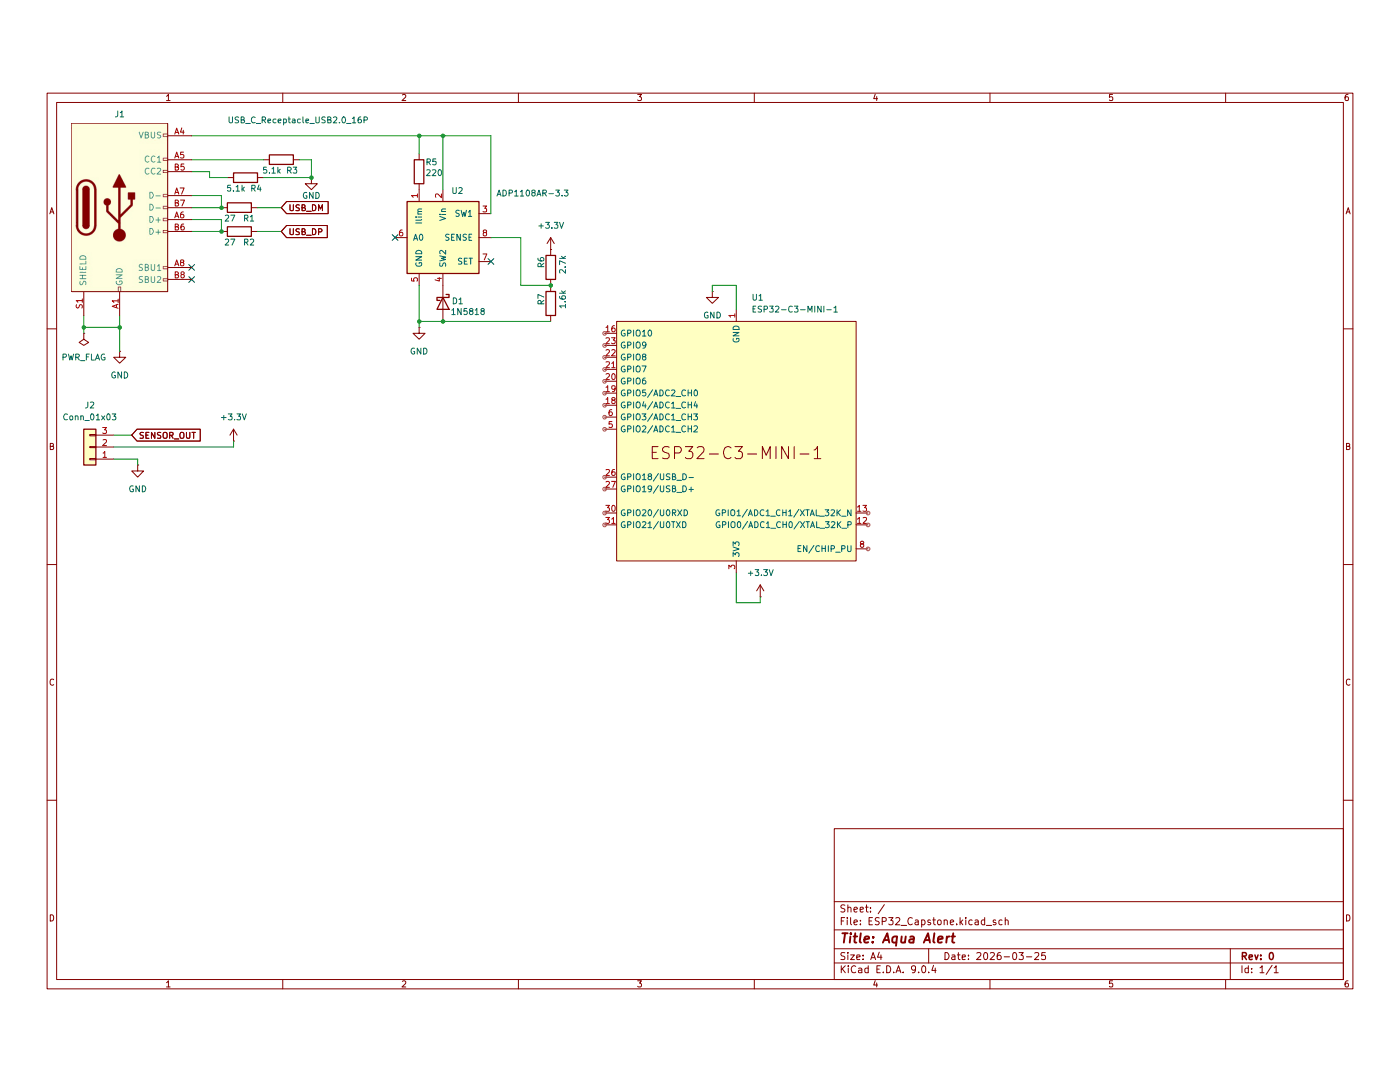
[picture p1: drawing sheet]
(kicad_sch
 (version 20250114)
 (generator "eeschema")
 (generator_version "9.0")
 (paper "A4")
 (title_block
  (title "Aqua Alert")
  (date "2026-03-25")
  (rev "0"))
 (lib_symbols
  (symbol "Connector:USB_C_Receptacle_USB2.0_16P"
   (pin_names
    (offset 1.016)) (exclude_from_sim no) (in_bom yes) (on_board yes)
   (property "Reference" "J" (at 0 22.225 0) (effects (font (size 1.27 1.27))))
   (property "Value" "USB_C_Receptacle_USB2.0_16P" (at 0 19.685 0) (effects (font (size 1.27 1.27))))
   (property "Footprint" "" (at 3.81 0 0) (effects (font (size 1.27 1.27)) (hide yes)))
   (property "Datasheet" "https://www.usb.org/sites/default/files/documents/usb_type-c.zip" (at 3.81 0 0) (effects (font (size 1.27 1.27)) (hide yes)))
   (property "Description" "USB 2.0-only 16P Type-C Receptacle connector" (at 0 0 0) (effects (font (size 1.27 1.27)) (hide yes)))
   (symbol "USB_C_Receptacle_USB2.0_16P_0_0"
    (rectangle (start -0.254 -17.78) (end 0.254 -16.764) (stroke (width 0) (type default)) (fill (type none)))
    (rectangle (start 10.16 15.494) (end 9.144 14.986) (stroke (width 0) (type default)) (fill (type none)))
    (rectangle (start 10.16 10.414) (end 9.144 9.906) (stroke (width 0) (type default)) (fill (type none)))
    (rectangle (start 10.16 7.874) (end 9.144 7.366) (stroke (width 0) (type default)) (fill (type none)))
    (rectangle (start 10.16 2.794) (end 9.144 2.286) (stroke (width 0) (type default)) (fill (type none)))
    (rectangle (start 10.16 0.254) (end 9.144 -0.254) (stroke (width 0) (type default)) (fill (type none)))
    (rectangle (start 10.16 -2.286) (end 9.144 -2.794) (stroke (width 0) (type default)) (fill (type none)))
    (rectangle (start 10.16 -4.826) (end 9.144 -5.334) (stroke (width 0) (type default)) (fill (type none)))
    (rectangle (start 10.16 -12.446) (end 9.144 -12.954) (stroke (width 0) (type default)) (fill (type none)))
    (rectangle (start 10.16 -14.986) (end 9.144 -15.494) (stroke (width 0) (type default)) (fill (type none))))
   (symbol "USB_C_Receptacle_USB2.0_16P_0_1"
    (rectangle (start -10.16 17.78) (end 10.16 -17.78) (stroke (width 0.254) (type default)) (fill (type background)))
    (polyline (pts (xy -8.89 -3.81) (xy -8.89 3.81)) (stroke (width 0.508) (type default)) (fill (type none)))
    (rectangle (start -7.62 -3.81) (end -6.35 3.81) (stroke (width 0.254) (type default)) (fill (type outline)))
    (arc (start -7.62 3.81) (mid -6.985 4.4423) (end -6.35 3.81) (stroke (width 0.254) (type default)) (fill (type none)))
    (arc (start -7.62 3.81) (mid -6.985 4.4423) (end -6.35 3.81) (stroke (width 0.254) (type default)) (fill (type outline)))
    (arc (start -8.89 3.81) (mid -6.985 5.7067) (end -5.08 3.81) (stroke (width 0.508) (type default)) (fill (type none)))
    (arc (start -5.08 -3.81) (mid -6.985 -5.7067) (end -8.89 -3.81) (stroke (width 0.508) (type default)) (fill (type none)))
    (arc (start -6.35 -3.81) (mid -6.985 -4.4423) (end -7.62 -3.81) (stroke (width 0.254) (type default)) (fill (type none)))
    (arc (start -6.35 -3.81) (mid -6.985 -4.4423) (end -7.62 -3.81) (stroke (width 0.254) (type default)) (fill (type outline)))
    (polyline (pts (xy -5.08 3.81) (xy -5.08 -3.81)) (stroke (width 0.508) (type default)) (fill (type none)))
    (circle (center -2.54 1.143) (radius 0.635) (stroke (width 0.254) (type default)) (fill (type outline)))
    (polyline (pts (xy -1.27 4.318) (xy 0 6.858) (xy 1.27 4.318) (xy -1.27 4.318)) (stroke (width 0.254) (type default)) (fill (type outline)))
    (polyline (pts (xy 0 -2.032) (xy 2.54 0.508) (xy 2.54 1.778)) (stroke (width 0.508) (type default)) (fill (type none)))
    (polyline (pts (xy 0 -3.302) (xy -2.54 -0.762) (xy -2.54 0.508)) (stroke (width 0.508) (type default)) (fill (type none)))
    (polyline (pts (xy 0 -5.842) (xy 0 4.318)) (stroke (width 0.508) (type default)) (fill (type none)))
    (circle (center 0 -5.842) (radius 1.27) (stroke (width 0) (type default)) (fill (type outline)))
    (rectangle (start 1.905 1.778) (end 3.175 3.048) (stroke (width 0.254) (type default)) (fill (type outline))))
   (symbol "USB_C_Receptacle_USB2.0_16P_1_1"
    (pin passive line (at -7.62 -22.86 90) (length 5.08) (name "SHIELD" (effects (font (size 1.27 1.27)))) (number "S1" (effects (font (size 1.27 1.27)))))
    (pin passive line (at 0 -22.86 90) (length 5.08) (name "GND" (effects (font (size 1.27 1.27)))) (number "A1" (effects (font (size 1.27 1.27)))))
    (pin passive line (at 0 -22.86 90) (length 5.08) (hide yes) (name "GND" (effects (font (size 1.27 1.27)))) (number "A12" (effects (font (size 1.27 1.27)))))
    (pin passive line (at 0 -22.86 90) (length 5.08) (hide yes) (name "GND" (effects (font (size 1.27 1.27)))) (number "B1" (effects (font (size 1.27 1.27)))))
    (pin passive line (at 0 -22.86 90) (length 5.08) (hide yes) (name "GND" (effects (font (size 1.27 1.27)))) (number "B12" (effects (font (size 1.27 1.27)))))
    (pin passive line (at 15.24 15.24 180) (length 5.08) (name "VBUS" (effects (font (size 1.27 1.27)))) (number "A4" (effects (font (size 1.27 1.27)))))
    (pin passive line (at 15.24 15.24 180) (length 5.08) (hide yes) (name "VBUS" (effects (font (size 1.27 1.27)))) (number "A9" (effects (font (size 1.27 1.27)))))
    (pin passive line (at 15.24 15.24 180) (length 5.08) (hide yes) (name "VBUS" (effects (font (size 1.27 1.27)))) (number "B4" (effects (font (size 1.27 1.27)))))
    (pin passive line (at 15.24 15.24 180) (length 5.08) (hide yes) (name "VBUS" (effects (font (size 1.27 1.27)))) (number "B9" (effects (font (size 1.27 1.27)))))
    (pin bidirectional line (at 15.24 10.16 180) (length 5.08) (name "CC1" (effects (font (size 1.27 1.27)))) (number "A5" (effects (font (size 1.27 1.27)))))
    (pin bidirectional line (at 15.24 7.62 180) (length 5.08) (name "CC2" (effects (font (size 1.27 1.27)))) (number "B5" (effects (font (size 1.27 1.27)))))
    (pin bidirectional line (at 15.24 2.54 180) (length 5.08) (name "D-" (effects (font (size 1.27 1.27)))) (number "A7" (effects (font (size 1.27 1.27)))))
    (pin bidirectional line (at 15.24 0 180) (length 5.08) (name "D-" (effects (font (size 1.27 1.27)))) (number "B7" (effects (font (size 1.27 1.27)))))
    (pin bidirectional line (at 15.24 -2.54 180) (length 5.08) (name "D+" (effects (font (size 1.27 1.27)))) (number "A6" (effects (font (size 1.27 1.27)))))
    (pin bidirectional line (at 15.24 -5.08 180) (length 5.08) (name "D+" (effects (font (size 1.27 1.27)))) (number "B6" (effects (font (size 1.27 1.27)))))
    (pin bidirectional line (at 15.24 -12.7 180) (length 5.08) (name "SBU1" (effects (font (size 1.27 1.27)))) (number "A8" (effects (font (size 1.27 1.27)))))
    (pin bidirectional line (at 15.24 -15.24 180) (length 5.08) (name "SBU2" (effects (font (size 1.27 1.27)))) (number "B8" (effects (font (size 1.27 1.27))))))
   (embedded_fonts no))
  (symbol "Connector_Generic:Conn_01x03"
   (pin_names
    (offset 1.016) (hide yes)) (exclude_from_sim no) (in_bom yes) (on_board yes)
   (property "Reference" "J" (at 0 5.08 0) (effects (font (size 1.27 1.27))))
   (property "Value" "Conn_01x03" (at 0 -5.08 0) (effects (font (size 1.27 1.27))))
   (property "Footprint" "" (at 0 0 0) (effects (font (size 1.27 1.27)) (hide yes)))
   (property "Datasheet" "~" (at 0 0 0) (effects (font (size 1.27 1.27)) (hide yes)))
   (property "Description" "Generic connector, single row, 01x03, script generated (kicad-library-utils/schlib/autogen/connector/)" (at 0 0 0) (effects (font (size 1.27 1.27)) (hide yes)))
   (symbol "Conn_01x03_1_1"
    (rectangle (start -1.27 3.81) (end 1.27 -3.81) (stroke (width 0.254) (type default)) (fill (type background)))
    (rectangle (start -1.27 2.667) (end 0 2.413) (stroke (width 0.1524) (type default)) (fill (type none)))
    (rectangle (start -1.27 0.127) (end 0 -0.127) (stroke (width 0.1524) (type default)) (fill (type none)))
    (rectangle (start -1.27 -2.413) (end 0 -2.667) (stroke (width 0.1524) (type default)) (fill (type none)))
    (pin passive line (at -5.08 2.54 0) (length 3.81) (name "Pin_1" (effects (font (size 1.27 1.27)))) (number "1" (effects (font (size 1.27 1.27)))))
    (pin passive line (at -5.08 0 0) (length 3.81) (name "Pin_2" (effects (font (size 1.27 1.27)))) (number "2" (effects (font (size 1.27 1.27)))))
    (pin passive line (at -5.08 -2.54 0) (length 3.81) (name "Pin_3" (effects (font (size 1.27 1.27)))) (number "3" (effects (font (size 1.27 1.27))))))
   (embedded_fonts no))
  (symbol "Device:R"
   (pin_numbers (hide yes))
   (pin_names
    (offset 0)) (exclude_from_sim no) (in_bom yes) (on_board yes)
   (property "Reference" "R" (at 2.032 0 90) (effects (font (size 1.27 1.27))))
   (property "Value" "R" (at 0 0 90) (effects (font (size 1.27 1.27))))
   (property "Footprint" "" (at -1.778 0 90) (effects (font (size 1.27 1.27)) (hide yes)))
   (property "Datasheet" "~" (at 0 0 0) (effects (font (size 1.27 1.27)) (hide yes)))
   (property "Description" "Resistor" (at 0 0 0) (effects (font (size 1.27 1.27)) (hide yes)))
   (symbol "R_0_1"
    (rectangle (start -1.016 -2.54) (end 1.016 2.54) (stroke (width 0.254) (type default)) (fill (type none))))
   (symbol "R_1_1"
    (pin passive line (at 0 3.81 270) (length 1.27) (name "~" (effects (font (size 1.27 1.27)))) (number "1" (effects (font (size 1.27 1.27)))))
    (pin passive line (at 0 -3.81 90) (length 1.27) (name "~" (effects (font (size 1.27 1.27)))) (number "2" (effects (font (size 1.27 1.27))))))
   (embedded_fonts no))
  (symbol "Diode:1N5818"
   (pin_numbers (hide yes))
   (pin_names
    (offset 1.016) (hide yes)) (exclude_from_sim no) (in_bom yes) (on_board yes)
   (property "Reference" "D" (at 0 2.54 0) (effects (font (size 1.27 1.27))))
   (property "Value" "1N5818" (at 0 -2.54 0) (effects (font (size 1.27 1.27))))
   (property "Footprint" "Diode_THT:D_DO-41_SOD81_P10.16mm_Horizontal" (at 0 -4.445 0) (effects (font (size 1.27 1.27)) (hide yes)))
   (property "Datasheet" "http://www.vishay.com/docs/88525/1n5817.pdf" (at 0 0 0) (effects (font (size 1.27 1.27)) (hide yes)))
   (property "Description" "30V 1A Schottky Barrier Rectifier Diode, DO-41" (at 0 0 0) (effects (font (size 1.27 1.27)) (hide yes)))
   (symbol "1N5818_0_1"
    (polyline (pts (xy -1.905 0.635) (xy -1.905 1.27) (xy -1.27 1.27) (xy -1.27 -1.27) (xy -0.635 -1.27) (xy -0.635 -0.635)) (stroke (width 0.254) (type default)) (fill (type none)))
    (polyline (pts (xy 1.27 1.27) (xy 1.27 -1.27) (xy -1.27 0) (xy 1.27 1.27)) (stroke (width 0.254) (type default)) (fill (type none)))
    (polyline (pts (xy 1.27 0) (xy -1.27 0)) (stroke (width 0) (type default)) (fill (type none))))
   (symbol "1N5818_1_1"
    (pin passive line (at -3.81 0 0) (length 2.54) (name "K" (effects (font (size 1.27 1.27)))) (number "1" (effects (font (size 1.27 1.27)))))
    (pin passive line (at 3.81 0 180) (length 2.54) (name "A" (effects (font (size 1.27 1.27)))) (number "2" (effects (font (size 1.27 1.27))))))
   (embedded_fonts no))
  (symbol "PCM_Espressif:ESP32-C3-MINI-1" (exclude_from_sim no) (in_bom yes) (on_board yes)
   (property "Reference" "U" (at -25.4 26.924 0) (effects (font (size 1.27 1.27)) (justify left)))
   (property "Value" "ESP32-C3-MINI-1" (at 25.4 26.924 0) (effects (font (size 1.27 1.27)) (justify right)))
   (property "Footprint" "PCM_Espressif:ESP32-C3-MINI-1" (at 0 -35.56 0) (effects (font (size 1.27 1.27)) (hide yes)))
   (property "Datasheet" "https://www.espressif.com/sites/default/files/documentation/esp32-c3-mini-1_datasheet_en.pdf" (at 0 -38.1 0) (effects (font (size 1.27 1.27)) (hide yes)))
   (property "Description" "ESP32-C3-MINI-1 family is an ultra-low-power MCU-based SoC solution that supports 2.4 GHz Wi-Fi and Bluetooth®Low Energy (Bluetooth LE)." (at 0 -40.64 0) (effects (font (size 1.27 1.27)) (hide yes)))
   (symbol "ESP32-C3-MINI-1_0_0"
    (text "ESP32-C3-MINI-1" (at 0 2.54 0) (effects (font (size 2.54 2.54)))))
   (symbol "ESP32-C3-MINI-1_0_1"
    (rectangle (start -25.4 25.4) (end 25.4 -25.4) (stroke (width 0) (type default)) (fill (type background))))
   (symbol "ESP32-C3-MINI-1_1_1"
    (pin input line (at -27.94 22.86 0) (length 2.54) (name "EN/CHIP_PU" (effects (font (size 1.27 1.27)))) (number "8" (effects (font (size 1.27 1.27)))))
    (pin bidirectional line (at -27.94 17.78 0) (length 2.54) (name "GPIO0/ADC1_CH0/XTAL_32K_P" (effects (font (size 1.27 1.27)))) (number "12" (effects (font (size 1.27 1.27)))))
    (pin bidirectional line (at -27.94 15.24 0) (length 2.54) (name "GPIO1/ADC1_CH1/XTAL_32K_N" (effects (font (size 1.27 1.27)))) (number "13" (effects (font (size 1.27 1.27)))))
    (pin no_connect line (at -25.4 10.16 0) (length 2.54) (hide yes) (name "NC" (effects (font (size 1.27 1.27)))) (number "4" (effects (font (size 1.27 1.27)))))
    (pin no_connect line (at -25.4 7.62 0) (length 2.54) (hide yes) (name "NC" (effects (font (size 1.27 1.27)))) (number "7" (effects (font (size 1.27 1.27)))))
    (pin no_connect line (at -25.4 5.08 0) (length 2.54) (hide yes) (name "NC" (effects (font (size 1.27 1.27)))) (number "9" (effects (font (size 1.27 1.27)))))
    (pin no_connect line (at -25.4 2.54 0) (length 2.54) (hide yes) (name "NC" (effects (font (size 1.27 1.27)))) (number "10" (effects (font (size 1.27 1.27)))))
    (pin no_connect line (at -25.4 0 0) (length 2.54) (hide yes) (name "NC" (effects (font (size 1.27 1.27)))) (number "15" (effects (font (size 1.27 1.27)))))
    (pin no_connect line (at -25.4 -2.54 0) (length 2.54) (hide yes) (name "NC" (effects (font (size 1.27 1.27)))) (number "17" (effects (font (size 1.27 1.27)))))
    (pin no_connect line (at -25.4 -5.08 0) (length 2.54) (hide yes) (name "NC" (effects (font (size 1.27 1.27)))) (number "24" (effects (font (size 1.27 1.27)))))
    (pin no_connect line (at -25.4 -7.62 0) (length 2.54) (hide yes) (name "NC" (effects (font (size 1.27 1.27)))) (number "25" (effects (font (size 1.27 1.27)))))
    (pin no_connect line (at -25.4 -10.16 0) (length 2.54) (hide yes) (name "NC" (effects (font (size 1.27 1.27)))) (number "28" (effects (font (size 1.27 1.27)))))
    (pin no_connect line (at -25.4 -12.7 0) (length 2.54) (hide yes) (name "NC" (effects (font (size 1.27 1.27)))) (number "29" (effects (font (size 1.27 1.27)))))
    (pin no_connect line (at -25.4 -15.24 0) (length 2.54) (hide yes) (name "NC" (effects (font (size 1.27 1.27)))) (number "32" (effects (font (size 1.27 1.27)))))
    (pin no_connect line (at -25.4 -17.78 0) (length 2.54) (hide yes) (name "NC" (effects (font (size 1.27 1.27)))) (number "33" (effects (font (size 1.27 1.27)))))
    (pin no_connect line (at -25.4 -20.32 0) (length 2.54) (hide yes) (name "NC" (effects (font (size 1.27 1.27)))) (number "34" (effects (font (size 1.27 1.27)))))
    (pin no_connect line (at -25.4 -22.86 0) (length 2.54) (hide yes) (name "NC" (effects (font (size 1.27 1.27)))) (number "35" (effects (font (size 1.27 1.27)))))
    (pin power_in line (at 0 27.94 270) (length 2.54) (name "3V3" (effects (font (size 1.27 1.27)))) (number "3" (effects (font (size 1.27 1.27)))))
    (pin power_in line (at 0 -27.94 90) (length 2.54) (name "GND" (effects (font (size 1.27 1.27)))) (number "1" (effects (font (size 1.27 1.27)))))
    (pin passive line (at 0 -27.94 90) (length 2.54) (hide yes) (name "GND" (effects (font (size 1.27 1.27)))) (number "11" (effects (font (size 1.27 1.27)))))
    (pin passive line (at 0 -27.94 90) (length 2.54) (hide yes) (name "GND" (effects (font (size 1.27 1.27)))) (number "14" (effects (font (size 1.27 1.27)))))
    (pin passive line (at 0 -27.94 90) (length 2.54) (hide yes) (name "GND" (effects (font (size 1.27 1.27)))) (number "2" (effects (font (size 1.27 1.27)))))
    (pin passive line (at 0 -27.94 90) (length 2.54) (hide yes) (name "GND" (effects (font (size 1.27 1.27)))) (number "36" (effects (font (size 1.27 1.27)))))
    (pin passive line (at 0 -27.94 90) (length 2.54) (hide yes) (name "GND" (effects (font (size 1.27 1.27)))) (number "37" (effects (font (size 1.27 1.27)))))
    (pin passive line (at 0 -27.94 90) (length 2.54) (hide yes) (name "GND" (effects (font (size 1.27 1.27)))) (number "38" (effects (font (size 1.27 1.27)))))
    (pin passive line (at 0 -27.94 90) (length 2.54) (hide yes) (name "GND" (effects (font (size 1.27 1.27)))) (number "39" (effects (font (size 1.27 1.27)))))
    (pin passive line (at 0 -27.94 90) (length 2.54) (hide yes) (name "GND" (effects (font (size 1.27 1.27)))) (number "40" (effects (font (size 1.27 1.27)))))
    (pin passive line (at 0 -27.94 90) (length 2.54) (hide yes) (name "GND" (effects (font (size 1.27 1.27)))) (number "41" (effects (font (size 1.27 1.27)))))
    (pin passive line (at 0 -27.94 90) (length 2.54) (hide yes) (name "GND" (effects (font (size 1.27 1.27)))) (number "42" (effects (font (size 1.27 1.27)))))
    (pin passive line (at 0 -27.94 90) (length 2.54) (hide yes) (name "GND" (effects (font (size 1.27 1.27)))) (number "43" (effects (font (size 1.27 1.27)))))
    (pin passive line (at 0 -27.94 90) (length 2.54) (hide yes) (name "GND" (effects (font (size 1.27 1.27)))) (number "44" (effects (font (size 1.27 1.27)))))
    (pin passive line (at 0 -27.94 90) (length 2.54) (hide yes) (name "GND" (effects (font (size 1.27 1.27)))) (number "45" (effects (font (size 1.27 1.27)))))
    (pin passive line (at 0 -27.94 90) (length 2.54) (hide yes) (name "GND" (effects (font (size 1.27 1.27)))) (number "46" (effects (font (size 1.27 1.27)))))
    (pin passive line (at 0 -27.94 90) (length 2.54) (hide yes) (name "GND" (effects (font (size 1.27 1.27)))) (number "47" (effects (font (size 1.27 1.27)))))
    (pin passive line (at 0 -27.94 90) (length 2.54) (hide yes) (name "GND" (effects (font (size 1.27 1.27)))) (number "48" (effects (font (size 1.27 1.27)))))
    (pin passive line (at 0 -27.94 90) (length 2.54) (hide yes) (name "GND" (effects (font (size 1.27 1.27)))) (number "49" (effects (font (size 1.27 1.27)))))
    (pin passive line (at 0 -27.94 90) (length 2.54) (hide yes) (name "GND" (effects (font (size 1.27 1.27)))) (number "50" (effects (font (size 1.27 1.27)))))
    (pin passive line (at 0 -27.94 90) (length 2.54) (hide yes) (name "GND" (effects (font (size 1.27 1.27)))) (number "51" (effects (font (size 1.27 1.27)))))
    (pin passive line (at 0 -27.94 90) (length 2.54) (hide yes) (name "GND" (effects (font (size 1.27 1.27)))) (number "52" (effects (font (size 1.27 1.27)))))
    (pin passive line (at 0 -27.94 90) (length 2.54) (hide yes) (name "GND" (effects (font (size 1.27 1.27)))) (number "53" (effects (font (size 1.27 1.27)))))
    (pin bidirectional line (at 27.94 17.78 180) (length 2.54) (name "GPIO21/U0TXD" (effects (font (size 1.27 1.27)))) (number "31" (effects (font (size 1.27 1.27)))))
    (pin bidirectional line (at 27.94 15.24 180) (length 2.54) (name "GPIO20/U0RXD" (effects (font (size 1.27 1.27)))) (number "30" (effects (font (size 1.27 1.27)))))
    (pin bidirectional line (at 27.94 10.16 180) (length 2.54) (name "GPIO19/USB_D+" (effects (font (size 1.27 1.27)))) (number "27" (effects (font (size 1.27 1.27)))))
    (pin bidirectional line (at 27.94 7.62 180) (length 2.54) (name "GPIO18/USB_D-" (effects (font (size 1.27 1.27)))) (number "26" (effects (font (size 1.27 1.27)))))
    (pin bidirectional line (at 27.94 -2.54 180) (length 2.54) (name "GPIO2/ADC1_CH2" (effects (font (size 1.27 1.27)))) (number "5" (effects (font (size 1.27 1.27)))))
    (pin bidirectional line (at 27.94 -5.08 180) (length 2.54) (name "GPIO3/ADC1_CH3" (effects (font (size 1.27 1.27)))) (number "6" (effects (font (size 1.27 1.27)))))
    (pin bidirectional line (at 27.94 -7.62 180) (length 2.54) (name "GPIO4/ADC1_CH4" (effects (font (size 1.27 1.27)))) (number "18" (effects (font (size 1.27 1.27)))))
    (pin bidirectional line (at 27.94 -10.16 180) (length 2.54) (name "GPIO5/ADC2_CH0" (effects (font (size 1.27 1.27)))) (number "19" (effects (font (size 1.27 1.27)))))
    (pin bidirectional line (at 27.94 -12.7 180) (length 2.54) (name "GPIO6" (effects (font (size 1.27 1.27)))) (number "20" (effects (font (size 1.27 1.27)))))
    (pin bidirectional line (at 27.94 -15.24 180) (length 2.54) (name "GPIO7" (effects (font (size 1.27 1.27)))) (number "21" (effects (font (size 1.27 1.27)))))
    (pin bidirectional line (at 27.94 -17.78 180) (length 2.54) (name "GPIO8" (effects (font (size 1.27 1.27)))) (number "22" (effects (font (size 1.27 1.27)))))
    (pin bidirectional line (at 27.94 -20.32 180) (length 2.54) (name "GPIO9" (effects (font (size 1.27 1.27)))) (number "23" (effects (font (size 1.27 1.27)))))
    (pin bidirectional line (at 27.94 -22.86 180) (length 2.54) (name "GPIO10" (effects (font (size 1.27 1.27)))) (number "16" (effects (font (size 1.27 1.27))))))
   (embedded_fonts no))
  (symbol "Regulator_Switching:ADP1108AR-3.3"
   (pin_names
    (offset 1.016)) (exclude_from_sim no) (in_bom yes) (on_board yes)
   (property "Reference" "U" (at 1.27 10.795 0) (effects (font (size 1.27 1.27)) (justify left)))
   (property "Value" "ADP1108AR-3.3" (at 1.27 8.89 0) (effects (font (size 1.27 1.27)) (justify left)))
   (property "Footprint" "Package_SO:SOIC-8_3.9x4.9mm_P1.27mm" (at 1.27 -8.89 0) (effects (font (size 1.27 1.27)) (justify left) (hide yes)))
   (property "Datasheet" "https://www.analog.com/media/en/technical-documentation/data-sheets/ADP1108.pdf" (at -5.08 15.24 0) (effects (font (size 1.27 1.27)) (hide yes)))
   (property "Description" "Micropower DC-DC converter, step-up or step-down operation, 2V-30Vin, 3.3V fixed output voltage, DIP-8" (at 0 0 0) (effects (font (size 1.27 1.27)) (hide yes)))
   (symbol "ADP1108AR-3.3_0_1"
    (rectangle (start -7.62 7.62) (end 7.62 -7.62) (stroke (width 0.254) (type default)) (fill (type background))))
   (symbol "ADP1108AR-3.3_1_1"
    (pin output line (at -10.16 0 0) (length 2.54) (name "A0" (effects (font (size 1.27 1.27)))) (number "6" (effects (font (size 1.27 1.27)))))
    (pin input line (at -5.08 10.16 270) (length 2.54) (name "Ilim" (effects (font (size 1.27 1.27)))) (number "1" (effects (font (size 1.27 1.27)))))
    (pin power_in line (at -5.08 -10.16 90) (length 2.54) (name "GND" (effects (font (size 1.27 1.27)))) (number "5" (effects (font (size 1.27 1.27)))))
    (pin power_in line (at 0 10.16 270) (length 2.54) (name "Vin" (effects (font (size 1.27 1.27)))) (number "2" (effects (font (size 1.27 1.27)))))
    (pin input line (at 0 -10.16 90) (length 2.54) (name "SW2" (effects (font (size 1.27 1.27)))) (number "4" (effects (font (size 1.27 1.27)))))
    (pin input line (at 10.16 5.08 180) (length 2.54) (name "SW1" (effects (font (size 1.27 1.27)))) (number "3" (effects (font (size 1.27 1.27)))))
    (pin input line (at 10.16 0 180) (length 2.54) (name "SENSE" (effects (font (size 1.27 1.27)))) (number "8" (effects (font (size 1.27 1.27)))))
    (pin input line (at 10.16 -5.08 180) (length 2.54) (name "SET" (effects (font (size 1.27 1.27)))) (number "7" (effects (font (size 1.27 1.27))))))
   (embedded_fonts no))
  (symbol "power:+3.3V"
   (power)
   (pin_numbers (hide yes))
   (pin_names
    (offset 0) (hide yes)) (exclude_from_sim no) (in_bom yes) (on_board yes)
   (property "Reference" "#PWR" (at 0 -3.81 0) (effects (font (size 1.27 1.27)) (hide yes)))
   (property "Value" "+3.3V" (at 0 3.556 0) (effects (font (size 1.27 1.27))))
   (property "Footprint" "" (at 0 0 0) (effects (font (size 1.27 1.27)) (hide yes)))
   (property "Datasheet" "" (at 0 0 0) (effects (font (size 1.27 1.27)) (hide yes)))
   (property "Description" "Power symbol creates a global label with name \"+3.3V\"" (at 0 0 0) (effects (font (size 1.27 1.27)) (hide yes)))
   (symbol "+3.3V_0_1"
    (polyline (pts (xy -0.762 1.27) (xy 0 2.54)) (stroke (width 0) (type default)) (fill (type none)))
    (polyline (pts (xy 0 2.54) (xy 0.762 1.27)) (stroke (width 0) (type default)) (fill (type none)))
    (polyline (pts (xy 0 0) (xy 0 2.54)) (stroke (width 0) (type default)) (fill (type none))))
   (symbol "+3.3V_1_1"
    (pin power_in line (at 0 0 90) (length 0) (name "~" (effects (font (size 1.27 1.27)))) (number "1" (effects (font (size 1.27 1.27))))))
   (embedded_fonts no))
  (symbol "power:GND"
   (power)
   (pin_numbers (hide yes))
   (pin_names
    (offset 0) (hide yes)) (exclude_from_sim no) (in_bom yes) (on_board yes)
   (property "Reference" "#PWR" (at 0 -6.35 0) (effects (font (size 1.27 1.27)) (hide yes)))
   (property "Value" "GND" (at 0 -3.81 0) (effects (font (size 1.27 1.27))))
   (property "Footprint" "" (at 0 0 0) (effects (font (size 1.27 1.27)) (hide yes)))
   (property "Datasheet" "" (at 0 0 0) (effects (font (size 1.27 1.27)) (hide yes)))
   (property "Description" "Power symbol creates a global label with name \"GND\" , ground" (at 0 0 0) (effects (font (size 1.27 1.27)) (hide yes)))
   (symbol "GND_0_1"
    (polyline (pts (xy 0 0) (xy 0 -1.27) (xy 1.27 -1.27) (xy 0 -2.54) (xy -1.27 -1.27) (xy 0 -1.27)) (stroke (width 0) (type default)) (fill (type none))))
   (symbol "GND_1_1"
    (pin power_in line (at 0 0 270) (length 0) (name "~" (effects (font (size 1.27 1.27)))) (number "1" (effects (font (size 1.27 1.27))))))
   (embedded_fonts no))
  (symbol "power:PWR_FLAG"
   (power)
   (pin_numbers (hide yes))
   (pin_names
    (offset 0) (hide yes)) (exclude_from_sim no) (in_bom yes) (on_board yes)
   (property "Reference" "#FLG" (at 0 1.905 0) (effects (font (size 1.27 1.27)) (hide yes)))
   (property "Value" "PWR_FLAG" (at 0 3.81 0) (effects (font (size 1.27 1.27))))
   (property "Footprint" "" (at 0 0 0) (effects (font (size 1.27 1.27)) (hide yes)))
   (property "Datasheet" "~" (at 0 0 0) (effects (font (size 1.27 1.27)) (hide yes)))
   (property "Description" "Special symbol for telling ERC where power comes from" (at 0 0 0) (effects (font (size 1.27 1.27)) (hide yes)))
   (symbol "PWR_FLAG_0_0"
    (pin power_out line (at 0 0 90) (length 0) (name "~" (effects (font (size 1.27 1.27)))) (number "1" (effects (font (size 1.27 1.27))))))
   (symbol "PWR_FLAG_0_1"
    (polyline (pts (xy 0 0) (xy 0 1.27) (xy -1.016 1.905) (xy 0 2.54) (xy 1.016 1.905) (xy 0 1.27)) (stroke (width 0) (type default)) (fill (type none))))
   (embedded_fonts no)))
 (junction
  (at 93.98 19.05)
  (diameter 0)
  (color 0 0 0 0))
 (junction
  (at 66.04 27.94)
  (diameter 0)
  (color 0 0 0 0))
 (junction
  (at 93.98 58.42)
  (diameter 0)
  (color 0 0 0 0))
 (junction
  (at 88.9 19.05)
  (diameter 0)
  (color 0 0 0 0))
 (junction
  (at 116.84 50.8)
  (diameter 0)
  (color 0 0 0 0))
 (junction
  (at 46.99 34.29)
  (diameter 0)
  (color 0 0 0 0))
 (junction
  (at 88.9 58.42)
  (diameter 0)
  (color 0 0 0 0))
 (junction
  (at 46.99 39.37)
  (diameter 0)
  (color 0 0 0 0))
 (junction
  (at 25.4 59.69)
  (diameter 0)
  (color 0 0 0 0))
 (junction
  (at 17.78 59.69)
  (diameter 0)
  (color 0 0 0 0))
 (no_connect
  (at 104.14 45.72))
 (no_connect
  (at 83.82 40.64))
 (no_connect
  (at 40.64 49.53))
 (no_connect
  (at 40.64 46.99))
 (wire
  (pts (xy 40.64 36.83) (xy 46.99 36.83))
  (stroke (width 0) (type default)))
 (wire
  (pts (xy 25.4 59.69) (xy 25.4 64.77))
  (stroke (width 0) (type default)))
 (wire
  (pts (xy 49.53 85.09) (xy 49.53 83.82))
  (stroke (width 0) (type default)))
 (wire
  (pts (xy 88.9 19.05) (xy 93.98 19.05))
  (stroke (width 0) (type default)))
 (wire
  (pts (xy 24.13 85.09) (xy 49.53 85.09))
  (stroke (width 0) (type default)))
 (wire
  (pts (xy 40.64 24.13) (xy 55.88 24.13))
  (stroke (width 0) (type default)))
 (wire
  (pts (xy 63.5 24.13) (xy 66.04 24.13))
  (stroke (width 0) (type default)))
 (wire
  (pts (xy 54.61 34.29) (xy 59.69 34.29))
  (stroke (width 0) (type default)))
 (wire
  (pts (xy 44.45 27.94) (xy 48.26 27.94))
  (stroke (width 0) (type default)))
 (wire
  (pts (xy 40.64 39.37) (xy 46.99 39.37))
  (stroke (width 0) (type default)))
 (wire
  (pts (xy 104.14 35.56) (xy 104.14 19.05))
  (stroke (width 0) (type default)))
 (wire
  (pts (xy 110.49 40.64) (xy 110.49 50.8))
  (stroke (width 0) (type default)))
 (wire
  (pts (xy 17.78 57.15) (xy 17.78 59.69))
  (stroke (width 0) (type default)))
 (wire
  (pts (xy 40.64 34.29) (xy 46.99 34.29))
  (stroke (width 0) (type default)))
 (wire
  (pts (xy 25.4 57.15) (xy 25.4 59.69))
  (stroke (width 0) (type default)))
 (wire
  (pts (xy 29.21 87.63) (xy 24.13 87.63))
  (stroke (width 0) (type default)))
 (wire
  (pts (xy 46.99 36.83) (xy 46.99 39.37))
  (stroke (width 0) (type default)))
 (wire
  (pts (xy 93.98 58.42) (xy 116.84 58.42))
  (stroke (width 0) (type default)))
 (wire
  (pts (xy 93.98 30.48) (xy 93.98 19.05))
  (stroke (width 0) (type default)))
 (wire
  (pts (xy 88.9 59.69) (xy 88.9 58.42))
  (stroke (width 0) (type default)))
 (wire
  (pts (xy 17.78 59.69) (xy 17.78 60.96))
  (stroke (width 0) (type default)))
 (wire
  (pts (xy 29.21 88.9) (xy 29.21 87.63))
  (stroke (width 0) (type default)))
 (wire
  (pts (xy 88.9 50.8) (xy 88.9 58.42))
  (stroke (width 0) (type default)))
 (wire
  (pts (xy 88.9 22.86) (xy 88.9 19.05))
  (stroke (width 0) (type default)))
 (wire
  (pts (xy 93.98 58.42) (xy 88.9 58.42))
  (stroke (width 0) (type default)))
 (wire
  (pts (xy 46.99 31.75) (xy 46.99 34.29))
  (stroke (width 0) (type default)))
 (wire
  (pts (xy 156.21 55.88) (xy 156.21 50.8))
  (stroke (width 0) (type default)))
 (wire
  (pts (xy 156.21 111.76) (xy 156.21 118.11))
  (stroke (width 0) (type default)))
 (wire
  (pts (xy 104.14 40.64) (xy 110.49 40.64))
  (stroke (width 0) (type default)))
 (wire
  (pts (xy 40.64 26.67) (xy 44.45 26.67))
  (stroke (width 0) (type default)))
 (wire
  (pts (xy 24.13 82.55) (xy 27.94 82.55))
  (stroke (width 0) (type default)))
 (wire
  (pts (xy 156.21 118.11) (xy 161.29 118.11))
  (stroke (width 0) (type default)))
 (wire
  (pts (xy 55.88 27.94) (xy 66.04 27.94))
  (stroke (width 0) (type default)))
 (wire
  (pts (xy 44.45 26.67) (xy 44.45 27.94))
  (stroke (width 0) (type default)))
 (wire
  (pts (xy 54.61 39.37) (xy 59.69 39.37))
  (stroke (width 0) (type default)))
 (wire
  (pts (xy 40.64 31.75) (xy 46.99 31.75))
  (stroke (width 0) (type default)))
 (wire
  (pts (xy 40.64 19.05) (xy 88.9 19.05))
  (stroke (width 0) (type default)))
 (wire
  (pts (xy 151.13 50.8) (xy 151.13 52.07))
  (stroke (width 0) (type default)))
 (wire
  (pts (xy 110.49 50.8) (xy 116.84 50.8))
  (stroke (width 0) (type default)))
 (wire
  (pts (xy 66.04 24.13) (xy 66.04 27.94))
  (stroke (width 0) (type default)))
 (wire
  (pts (xy 104.14 19.05) (xy 93.98 19.05))
  (stroke (width 0) (type default)))
 (wire
  (pts (xy 156.21 50.8) (xy 151.13 50.8))
  (stroke (width 0) (type default)))
 (wire
  (pts (xy 161.29 118.11) (xy 161.29 116.84))
  (stroke (width 0) (type default)))
 (wire
  (pts (xy 17.78 59.69) (xy 25.4 59.69))
  (stroke (width 0) (type default)))
 (global_label "USB_DM"
  (shape input)
  (at 59.69 34.29 0)
  (fields_autoplaced yes)
  (effects (font (size 1.27 1.27)) (justify left))
  (property "Intersheetrefs" "${INTERSHEET_REFS}" (at 70.1742 34.29 0) (effects (font (size 1.27 1.27)) (justify left) (hide yes))))
 (global_label "USB_DP"
  (shape input)
  (at 59.69 39.37 0)
  (fields_autoplaced yes)
  (effects (font (size 1.27 1.27)) (justify left))
  (property "Intersheetrefs" "${INTERSHEET_REFS}" (at 69.9928 39.37 0) (effects (font (size 1.27 1.27)) (justify left) (hide yes))))
 (global_label "SENSOR_OUT"
  (shape input)
  (at 27.94 82.55 0)
  (fields_autoplaced yes)
  (effects (font (size 1.27 1.27)) (justify left))
  (property "Intersheetrefs" "${INTERSHEET_REFS}" (at 43.0204 82.55 0) (effects (font (size 1.27 1.27)) (justify left) (hide yes))))
 (symbol
  (lib_id "power:+3.3V")
  (at 49.53 83.82 0)
  (unit 1)
  (exclude_from_sim no)
  (in_bom yes)
  (on_board yes)
  (dnp no)
  (fields_autoplaced yes)
  (property "Reference" "#PWR04" (at 49.53 87.63 0) (effects (font (size 1.27 1.27)) (hide yes)))
  (property "Value" "+3.3V" (at 49.53 78.74 0) (effects (font (size 1.27 1.27))))
  (property "Footprint" "" (at 49.53 83.82 0) (effects (font (size 1.27 1.27)) (hide yes)))
  (property "Datasheet" "" (at 49.53 83.82 0) (effects (font (size 1.27 1.27)) (hide yes)))
  (property "Description" "Power symbol creates a global label with name \"+3.3V\"" (at 49.53 83.82 0) (effects (font (size 1.27 1.27)) (hide yes)))
  (pin "1"))
 (symbol
  (lib_id "Device:R")
  (at 52.07 27.94 90)
  (unit 1)
  (exclude_from_sim no)
  (in_bom yes)
  (on_board yes)
  (dnp no)
  (property "Reference" "R4" (at 54.356 30.226 90) (effects (font (size 1.27 1.27))))
  (property "Value" "5.1k" (at 50.038 30.226 90) (effects (font (size 1.27 1.27))))
  (property "Footprint" "" (at 52.07 29.718 90) (effects (font (size 1.27 1.27)) (hide yes)))
  (property "Datasheet" "~" (at 52.07 27.94 0) (effects (font (size 1.27 1.27)) (hide yes)))
  (property "Description" "Resistor" (at 52.07 27.94 0) (effects (font (size 1.27 1.27)) (hide yes)))
  (pin "2")
  (pin "1"))
 (symbol
  (lib_id "Connector:USB_C_Receptacle_USB2.0_16P")
  (at 25.4 34.29 0)
  (unit 1)
  (exclude_from_sim no)
  (in_bom yes)
  (on_board yes)
  (dnp no)
  (property "Reference" "J1" (at 25.4 14.478 0) (effects (font (size 1.27 1.27))))
  (property "Value" "USB_C_Receptacle_USB2.0_16P" (at 63.246 15.748 0) (effects (font (size 1.27 1.27))))
  (property "Footprint" "" (at 29.21 34.29 0) (effects (font (size 1.27 1.27)) (hide yes)))
  (property "Datasheet" "https://www.usb.org/sites/default/files/documents/usb_type-c.zip" (at 29.21 34.29 0) (effects (font (size 1.27 1.27)) (hide yes)))
  (property "Description" "USB 2.0-only 16P Type-C Receptacle connector" (at 25.4 34.29 0) (effects (font (size 1.27 1.27)) (hide yes)))
  (pin "B9")
  (pin "A8")
  (pin "B1")
  (pin "B12")
  (pin "S1")
  (pin "A1")
  (pin "A9")
  (pin "A6")
  (pin "B6")
  (pin "A5")
  (pin "B8")
  (pin "B4")
  (pin "B5")
  (pin "A7")
  (pin "A12")
  (pin "A4")
  (pin "B7"))
 (symbol
  (lib_id "Regulator_Switching:ADP1108AR-3.3")
  (at 93.98 40.64 0)
  (unit 1)
  (exclude_from_sim no)
  (in_bom yes)
  (on_board yes)
  (dnp no)
  (property "Reference" "U2" (at 97.028 30.734 0) (effects (font (size 1.27 1.27))))
  (property "Value" "ADP1108AR-3.3" (at 113.03 31.242 0) (effects (font (size 1.27 1.27))))
  (property "Footprint" "Package_SO:SOIC-8_3.9x4.9mm_P1.27mm" (at 95.25 49.53 0) (effects (font (size 1.27 1.27)) (justify left) (hide yes)))
  (property "Datasheet" "https://www.analog.com/media/en/technical-documentation/data-sheets/ADP1108.pdf" (at 88.9 25.4 0) (effects (font (size 1.27 1.27)) (hide yes)))
  (property "Description" "Micropower DC-DC converter, step-up or step-down operation, 2V-30Vin, 3.3V fixed output voltage, DIP-8" (at 93.98 40.64 0) (effects (font (size 1.27 1.27)) (hide yes)))
  (pin "2")
  (pin "7")
  (pin "5")
  (pin "8")
  (pin "3")
  (pin "4")
  (pin "1")
  (pin "6"))
 (symbol
  (lib_id "Device:R")
  (at 116.84 54.61 0)
  (unit 1)
  (exclude_from_sim no)
  (in_bom yes)
  (on_board yes)
  (dnp no)
  (property "Reference" "R7" (at 114.808 55.118 90) (effects (font (size 1.27 1.27)) (justify left)))
  (property "Value" "1.6k" (at 119.38 55.8799 90) (effects (font (size 1.27 1.27)) (justify left)))
  (property "Footprint" "" (at 115.062 54.61 90) (effects (font (size 1.27 1.27)) (hide yes)))
  (property "Datasheet" "~" (at 116.84 54.61 0) (effects (font (size 1.27 1.27)) (hide yes)))
  (property "Description" "Resistor" (at 116.84 54.61 0) (effects (font (size 1.27 1.27)) (hide yes)))
  (pin "1")
  (pin "2"))
 (symbol
  (lib_id "power:GND")
  (at 66.04 27.94 0)
  (unit 1)
  (exclude_from_sim no)
  (in_bom yes)
  (on_board yes)
  (dnp no)
  (property "Reference" "#PWR02" (at 66.04 34.29 0) (effects (font (size 1.27 1.27)) (hide yes)))
  (property "Value" "GND" (at 66.04 31.75 0) (effects (font (size 1.27 1.27))))
  (property "Footprint" "" (at 66.04 27.94 0) (effects (font (size 1.27 1.27)) (hide yes)))
  (property "Datasheet" "" (at 66.04 27.94 0) (effects (font (size 1.27 1.27)) (hide yes)))
  (property "Description" "Power symbol creates a global label with name \"GND\" , ground" (at 66.04 27.94 0) (effects (font (size 1.27 1.27)) (hide yes)))
  (pin "1"))
 (symbol
  (lib_id "power:PWR_FLAG")
  (at 17.78 60.96 180)
  (unit 1)
  (exclude_from_sim no)
  (in_bom yes)
  (on_board yes)
  (dnp no)
  (fields_autoplaced yes)
  (property "Reference" "#FLG01" (at 17.78 62.865 0) (effects (font (size 1.27 1.27)) (hide yes)))
  (property "Value" "PWR_FLAG" (at 17.78 66.04 0) (effects (font (size 1.27 1.27))))
  (property "Footprint" "" (at 17.78 60.96 0) (effects (font (size 1.27 1.27)) (hide yes)))
  (property "Datasheet" "~" (at 17.78 60.96 0) (effects (font (size 1.27 1.27)) (hide yes)))
  (property "Description" "Special symbol for telling ERC where power comes from" (at 17.78 60.96 0) (effects (font (size 1.27 1.27)) (hide yes)))
  (pin "1"))
 (symbol
  (lib_id "Connector_Generic:Conn_01x03")
  (at 19.05 85.09 180)
  (unit 1)
  (exclude_from_sim no)
  (in_bom yes)
  (on_board yes)
  (dnp no)
  (fields_autoplaced yes)
  (property "Reference" "J2" (at 19.05 76.2 0) (effects (font (size 1.27 1.27))))
  (property "Value" "Conn_01x03" (at 19.05 78.74 0) (effects (font (size 1.27 1.27))))
  (property "Footprint" "Connector_PinSocket_2.54mm:PinSocket_1x03_P2.54mm_Vertical" (at 19.05 85.09 0) (effects (font (size 1.27 1.27)) (hide yes)))
  (property "Datasheet" "~" (at 19.05 85.09 0) (effects (font (size 1.27 1.27)) (hide yes)))
  (property "Description" "Generic connector, single row, 01x03, script generated (kicad-library-utils/schlib/autogen/connector/)" (at 19.05 85.09 0) (effects (font (size 1.27 1.27)) (hide yes)))
  (pin "1")
  (pin "2")
  (pin "3"))
 (symbol
  (lib_id "Device:R")
  (at 59.69 24.13 90)
  (unit 1)
  (exclude_from_sim no)
  (in_bom yes)
  (on_board yes)
  (dnp no)
  (property "Reference" "R3" (at 61.976 26.416 90) (effects (font (size 1.27 1.27))))
  (property "Value" "5.1k" (at 57.658 26.416 90) (effects (font (size 1.27 1.27))))
  (property "Footprint" "" (at 59.69 25.908 90) (effects (font (size 1.27 1.27)) (hide yes)))
  (property "Datasheet" "~" (at 59.69 24.13 0) (effects (font (size 1.27 1.27)) (hide yes)))
  (property "Description" "Resistor" (at 59.69 24.13 0) (effects (font (size 1.27 1.27)) (hide yes)))
  (pin "1")
  (pin "2"))
 (symbol
  (lib_id "Device:R")
  (at 50.8 34.29 90)
  (unit 1)
  (exclude_from_sim no)
  (in_bom yes)
  (on_board yes)
  (dnp no)
  (property "Reference" "R1" (at 52.832 36.576 90) (effects (font (size 1.27 1.27))))
  (property "Value" "27" (at 48.768 36.576 90) (effects (font (size 1.27 1.27))))
  (property "Footprint" "" (at 50.8 36.068 90) (effects (font (size 1.27 1.27)) (hide yes)))
  (property "Datasheet" "~" (at 50.8 34.29 0) (effects (font (size 1.27 1.27)) (hide yes)))
  (property "Description" "Resistor" (at 50.8 34.29 0) (effects (font (size 1.27 1.27)) (hide yes)))
  (pin "1")
  (pin "2"))
 (symbol
  (lib_id "power:+3.3V")
  (at 161.29 116.84 0)
  (unit 1)
  (exclude_from_sim no)
  (in_bom yes)
  (on_board yes)
  (dnp no)
  (fields_autoplaced yes)
  (property "Reference" "#PWR06" (at 161.29 120.65 0) (effects (font (size 1.27 1.27)) (hide yes)))
  (property "Value" "+3.3V" (at 161.29 111.76 0) (effects (font (size 1.27 1.27))))
  (property "Footprint" "" (at 161.29 116.84 0) (effects (font (size 1.27 1.27)) (hide yes)))
  (property "Datasheet" "" (at 161.29 116.84 0) (effects (font (size 1.27 1.27)) (hide yes)))
  (property "Description" "Power symbol creates a global label with name \"+3.3V\"" (at 161.29 116.84 0) (effects (font (size 1.27 1.27)) (hide yes)))
  (pin "1"))
 (symbol
  (lib_id "PCM_Espressif:ESP32-C3-MINI-1")
  (at 156.21 83.82 180)
  (unit 1)
  (exclude_from_sim no)
  (in_bom yes)
  (on_board yes)
  (dnp no)
  (fields_autoplaced yes)
  (property "Reference" "U1" (at 159.3281 53.34 0) (effects (font (size 1.27 1.27)) (justify right)))
  (property "Value" "ESP32-C3-MINI-1" (at 159.3281 55.88 0) (effects (font (size 1.27 1.27)) (justify right)))
  (property "Footprint" "PCM_Espressif:ESP32-C3-MINI-1" (at 156.21 48.26 0) (effects (font (size 1.27 1.27)) (hide yes)))
  (property "Datasheet" "https://www.espressif.com/sites/default/files/documentation/esp32-c3-mini-1_datasheet_en.pdf" (at 156.21 45.72 0) (effects (font (size 1.27 1.27)) (hide yes)))
  (property "Description" "ESP32-C3-MINI-1 family is an ultra-low-power MCU-based SoC solution that supports 2.4 GHz Wi-Fi and Bluetooth®Low Energy (Bluetooth LE)." (at 156.21 43.18 0) (effects (font (size 1.27 1.27)) (hide yes)))
  (pin "15")
  (pin "3")
  (pin "39")
  (pin "34")
  (pin "14")
  (pin "2")
  (pin "1")
  (pin "7")
  (pin "24")
  (pin "36")
  (pin "35")
  (pin "9")
  (pin "4")
  (pin "32")
  (pin "41")
  (pin "29")
  (pin "13")
  (pin "37")
  (pin "8")
  (pin "33")
  (pin "38")
  (pin "12")
  (pin "10")
  (pin "25")
  (pin "28")
  (pin "17")
  (pin "11")
  (pin "40")
  (pin "42")
  (pin "46")
  (pin "45")
  (pin "43")
  (pin "44")
  (pin "52")
  (pin "5")
  (pin "48")
  (pin "6")
  (pin "21")
  (pin "49")
  (pin "31")
  (pin "47")
  (pin "50")
  (pin "51")
  (pin "30")
  (pin "18")
  (pin "22")
  (pin "23")
  (pin "16")
  (pin "26")
  (pin "19")
  (pin "27")
  (pin "53")
  (pin "20"))
 (symbol
  (lib_id "Device:R")
  (at 50.8 39.37 90)
  (unit 1)
  (exclude_from_sim no)
  (in_bom yes)
  (on_board yes)
  (dnp no)
  (property "Reference" "R2" (at 52.832 41.656 90) (effects (font (size 1.27 1.27))))
  (property "Value" "27" (at 48.768 41.656 90) (effects (font (size 1.27 1.27))))
  (property "Footprint" "" (at 50.8 41.148 90) (effects (font (size 1.27 1.27)) (hide yes)))
  (property "Datasheet" "~" (at 50.8 39.37 0) (effects (font (size 1.27 1.27)) (hide yes)))
  (property "Description" "Resistor" (at 50.8 39.37 0) (effects (font (size 1.27 1.27)) (hide yes)))
  (pin "2")
  (pin "1"))
 (symbol
  (lib_id "power:+3.3V")
  (at 116.84 43.18 0)
  (unit 1)
  (exclude_from_sim no)
  (in_bom yes)
  (on_board yes)
  (dnp no)
  (fields_autoplaced yes)
  (property "Reference" "#PWR08" (at 116.84 46.99 0) (effects (font (size 1.27 1.27)) (hide yes)))
  (property "Value" "+3.3V" (at 116.84 38.1 0) (effects (font (size 1.27 1.27))))
  (property "Footprint" "" (at 116.84 43.18 0) (effects (font (size 1.27 1.27)) (hide yes)))
  (property "Datasheet" "" (at 116.84 43.18 0) (effects (font (size 1.27 1.27)) (hide yes)))
  (property "Description" "Power symbol creates a global label with name \"+3.3V\"" (at 116.84 43.18 0) (effects (font (size 1.27 1.27)) (hide yes)))
  (pin "1"))
 (symbol
  (lib_id "power:GND")
  (at 29.21 88.9 0)
  (unit 1)
  (exclude_from_sim no)
  (in_bom yes)
  (on_board yes)
  (dnp no)
  (fields_autoplaced yes)
  (property "Reference" "#PWR03" (at 29.21 95.25 0) (effects (font (size 1.27 1.27)) (hide yes)))
  (property "Value" "GND" (at 29.21 93.98 0) (effects (font (size 1.27 1.27))))
  (property "Footprint" "" (at 29.21 88.9 0) (effects (font (size 1.27 1.27)) (hide yes)))
  (property "Datasheet" "" (at 29.21 88.9 0) (effects (font (size 1.27 1.27)) (hide yes)))
  (property "Description" "Power symbol creates a global label with name \"GND\" , ground" (at 29.21 88.9 0) (effects (font (size 1.27 1.27)) (hide yes)))
  (pin "1"))
 (symbol
  (lib_id "Device:R")
  (at 88.9 26.67 0)
  (unit 1)
  (exclude_from_sim no)
  (in_bom yes)
  (on_board yes)
  (dnp no)
  (property "Reference" "R5" (at 90.17 24.638 0) (effects (font (size 1.27 1.27)) (justify left)))
  (property "Value" "220" (at 90.17 26.924 0) (effects (font (size 1.27 1.27)) (justify left)))
  (property "Footprint" "" (at 87.122 26.67 90) (effects (font (size 1.27 1.27)) (hide yes)))
  (property "Datasheet" "~" (at 88.9 26.67 0) (effects (font (size 1.27 1.27)) (hide yes)))
  (property "Description" "Resistor" (at 88.9 26.67 0) (effects (font (size 1.27 1.27)) (hide yes)))
  (pin "2")
  (pin "1"))
 (symbol
  (lib_id "power:GND")
  (at 151.13 52.07 0)
  (unit 1)
  (exclude_from_sim no)
  (in_bom yes)
  (on_board yes)
  (dnp no)
  (fields_autoplaced yes)
  (property "Reference" "#PWR05" (at 151.13 58.42 0) (effects (font (size 1.27 1.27)) (hide yes)))
  (property "Value" "GND" (at 151.13 57.15 0) (effects (font (size 1.27 1.27))))
  (property "Footprint" "" (at 151.13 52.07 0) (effects (font (size 1.27 1.27)) (hide yes)))
  (property "Datasheet" "" (at 151.13 52.07 0) (effects (font (size 1.27 1.27)) (hide yes)))
  (property "Description" "Power symbol creates a global label with name \"GND\" , ground" (at 151.13 52.07 0) (effects (font (size 1.27 1.27)) (hide yes)))
  (pin "1"))
 (symbol
  (lib_id "Diode:1N5818")
  (at 93.98 54.61 270)
  (unit 1)
  (exclude_from_sim no)
  (in_bom yes)
  (on_board yes)
  (dnp no)
  (property "Reference" "D1" (at 95.758 54.102 90) (effects (font (size 1.27 1.27)) (justify left)))
  (property "Value" "1N5818" (at 95.504 56.388 90) (effects (font (size 1.27 1.27)) (justify left)))
  (property "Footprint" "Diode_THT:D_DO-41_SOD81_P10.16mm_Horizontal" (at 89.535 54.61 0) (effects (font (size 1.27 1.27)) (hide yes)))
  (property "Datasheet" "http://www.vishay.com/docs/88525/1n5817.pdf" (at 93.98 54.61 0) (effects (font (size 1.27 1.27)) (hide yes)))
  (property "Description" "30V 1A Schottky Barrier Rectifier Diode, DO-41" (at 93.98 54.61 0) (effects (font (size 1.27 1.27)) (hide yes)))
  (pin "2")
  (pin "1"))
 (symbol
  (lib_id "power:GND")
  (at 25.4 64.77 0)
  (unit 1)
  (exclude_from_sim no)
  (in_bom yes)
  (on_board yes)
  (dnp no)
  (fields_autoplaced yes)
  (property "Reference" "#PWR01" (at 25.4 71.12 0) (effects (font (size 1.27 1.27)) (hide yes)))
  (property "Value" "GND" (at 25.4 69.85 0) (effects (font (size 1.27 1.27))))
  (property "Footprint" "" (at 25.4 64.77 0) (effects (font (size 1.27 1.27)) (hide yes)))
  (property "Datasheet" "" (at 25.4 64.77 0) (effects (font (size 1.27 1.27)) (hide yes)))
  (property "Description" "Power symbol creates a global label with name \"GND\" , ground" (at 25.4 64.77 0) (effects (font (size 1.27 1.27)) (hide yes)))
  (pin "1"))
 (symbol
  (lib_id "power:GND")
  (at 88.9 59.69 0)
  (unit 1)
  (exclude_from_sim no)
  (in_bom yes)
  (on_board yes)
  (dnp no)
  (fields_autoplaced yes)
  (property "Reference" "#PWR07" (at 88.9 66.04 0) (effects (font (size 1.27 1.27)) (hide yes)))
  (property "Value" "GND" (at 88.9 64.77 0) (effects (font (size 1.27 1.27))))
  (property "Footprint" "" (at 88.9 59.69 0) (effects (font (size 1.27 1.27)) (hide yes)))
  (property "Datasheet" "" (at 88.9 59.69 0) (effects (font (size 1.27 1.27)) (hide yes)))
  (property "Description" "Power symbol creates a global label with name \"GND\" , ground" (at 88.9 59.69 0) (effects (font (size 1.27 1.27)) (hide yes)))
  (pin "1"))
 (symbol
  (lib_id "Device:R")
  (at 116.84 46.99 0)
  (unit 1)
  (exclude_from_sim no)
  (in_bom yes)
  (on_board yes)
  (dnp no)
  (property "Reference" "R6" (at 114.808 47.244 90) (effects (font (size 1.27 1.27)) (justify left)))
  (property "Value" "2.7k" (at 119.38 48.514 90) (effects (font (size 1.27 1.27)) (justify left)))
  (property "Footprint" "" (at 115.062 46.99 90) (effects (font (size 1.27 1.27)) (hide yes)))
  (property "Datasheet" "~" (at 116.84 46.99 0) (effects (font (size 1.27 1.27)) (hide yes)))
  (property "Description" "Resistor" (at 116.84 46.99 0) (effects (font (size 1.27 1.27)) (hide yes)))
  (pin "1")
  (pin "2"))
 (sheet_instances
  (path ""
   (page "1")))
 (embedded_fonts no))
